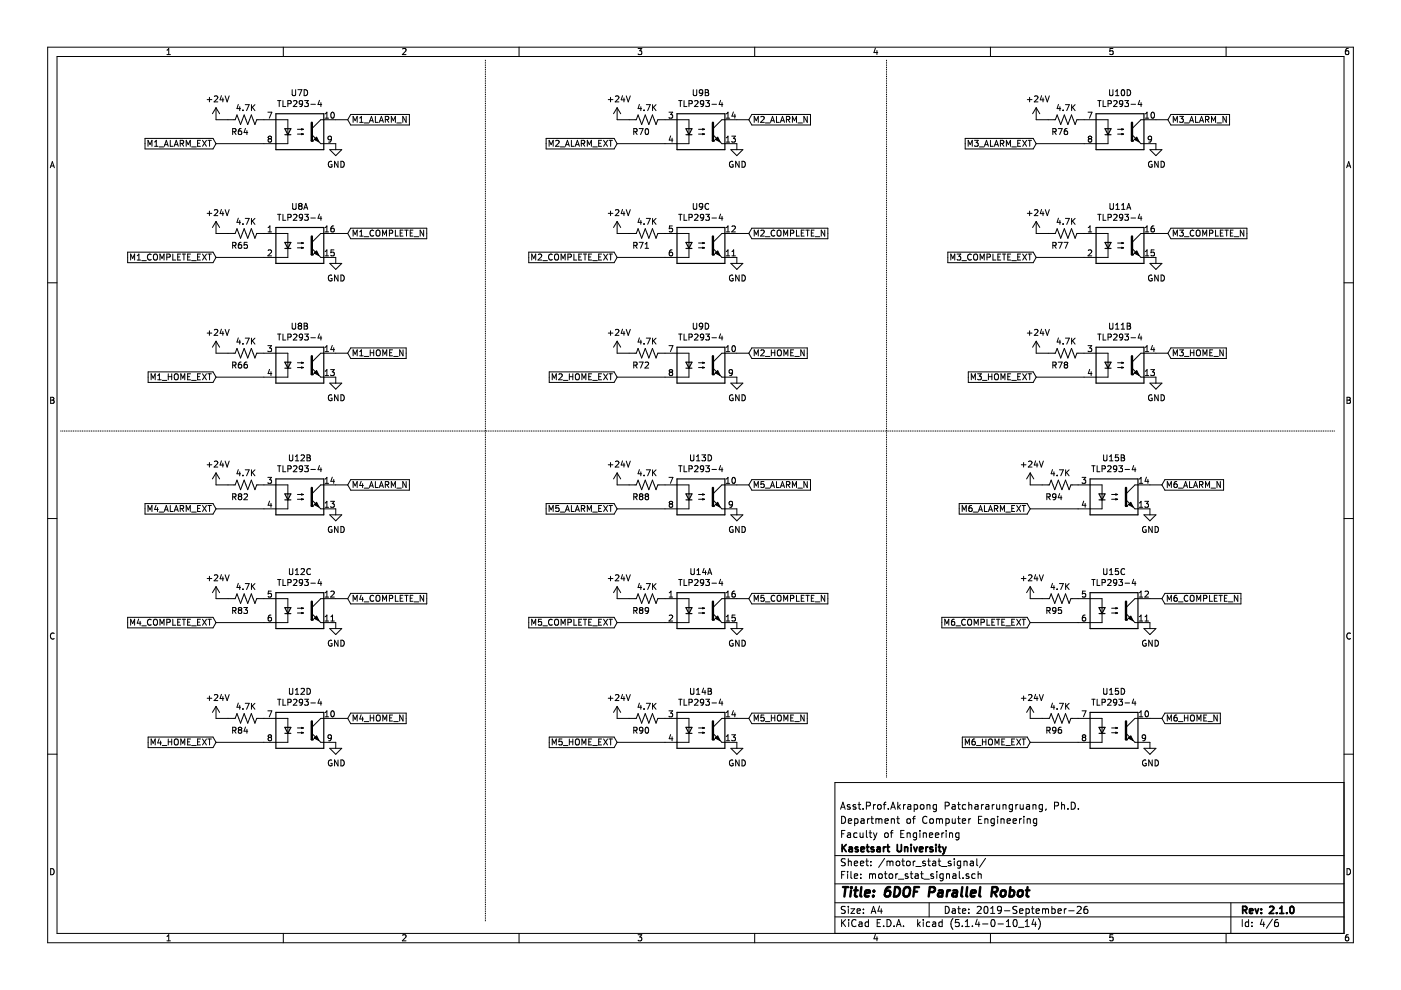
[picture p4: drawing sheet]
EESchema Schematic File Version 4
LIBS:coordinator-cache
EELAYER 30 0
EELAYER END
$Descr A4 11693 8268
encoding utf-8
Sheet 4 6
Title "6DOF Parallel Robot"
Date "2019-September-26"
Rev "2.1.0"
Comp "Kasetsart University"
Comment1 "Faculty of Engineering"
Comment2 "Department of Computer Engineering"
Comment3 "Asst.Prof.Akrapong Patchararungruang, Ph.D."
Comment4 ""
$EndDescr
$Comp
L Isolator:TLP291-4 U7
U 4 1
P 2500 1100
F 0 "U7" H 2500 1425 50  0000 C CNN
F 1 "TLP293-4" H 2500 1334 50  0000 C CNN
F 2 "Package_SO:SOIC-16_4.55x10.3mm_P1.27mm" H 2300 900 50  0001 L CIN
F 3 "https://toshiba.semicon-storage.com/info/docget.jsp?did=12858&prodName=TLP291-4" H 2500 1100 50  0001 L CNN
	4    2500 1100
	1    0    0    -1  
$EndComp
$Comp
L power:GND #PWR0167
U 1 1
P 2800 1200
F 0 "#PWR0167" H 2800 950 50  0001 C CNN
F 1 "GND" H 2805 1027 50  0000 C CNN
F 2 "" H 2800 1200 50  0001 C CNN
F 3 "" H 2800 1200 50  0001 C CNN
	1    2800 1200
	1    0    0    -1  
$EndComp
$Comp
L Device:R_US R64
U 1 1
P 2050 1000
F 0 "R64" V 2150 950 50  0000 C CNN
F 1 "4.7K" V 1950 1000 50  0000 C CNN
F 2 "Resistor_SMD:R_0805_2012Metric_Pad1.15x1.40mm_HandSolder" V 2090 990 50  0001 C CNN
F 3 "~" H 2050 1000 50  0001 C CNN
	1    2050 1000
	0    1    1    0   
$EndComp
Wire Wire Line
	1900 1000 1800 1000
Wire Wire Line
	2800 1000 2900 1000
Text GLabel 1800 1200 0    50   Input ~ 0
M1_ALARM_EXT
Text GLabel 2900 1000 2    50   Input ~ 0
M1_ALARM_N
$Comp
L Isolator:TLP291-4 U8
U 1 1
P 2500 2050
F 0 "U8" H 2500 2375 50  0000 C CNN
F 1 "TLP293-4" H 2500 2284 50  0000 C CNN
F 2 "Package_SO:SOIC-16_4.55x10.3mm_P1.27mm" H 2300 1850 50  0001 L CIN
F 3 "https://toshiba.semicon-storage.com/info/docget.jsp?did=12858&prodName=TLP291-4" H 2500 2050 50  0001 L CNN
	1    2500 2050
	1    0    0    -1  
$EndComp
$Comp
L power:GND #PWR0168
U 1 1
P 2800 2150
F 0 "#PWR0168" H 2800 1900 50  0001 C CNN
F 1 "GND" H 2805 1977 50  0000 C CNN
F 2 "" H 2800 2150 50  0001 C CNN
F 3 "" H 2800 2150 50  0001 C CNN
	1    2800 2150
	1    0    0    -1  
$EndComp
$Comp
L Device:R_US R65
U 1 1
P 2050 1950
F 0 "R65" V 2150 1900 50  0000 C CNN
F 1 "4.7K" V 1950 1950 50  0000 C CNN
F 2 "Resistor_SMD:R_0805_2012Metric_Pad1.15x1.40mm_HandSolder" V 2090 1940 50  0001 C CNN
F 3 "~" H 2050 1950 50  0001 C CNN
	1    2050 1950
	0    1    1    0   
$EndComp
Wire Wire Line
	1900 1950 1800 1950
Wire Wire Line
	2800 1950 2900 1950
Text GLabel 1800 2150 0    50   Input ~ 0
M1_COMPLETE_EXT
Text GLabel 2900 1950 2    50   Input ~ 0
M1_COMPLETE_N
Wire Notes Line
	500  3600 11150 3600
Wire Notes Line
	4050 500  4050 7700
Wire Wire Line
	1800 1200 2200 1200
$Comp
L power:+24V #PWR0169
U 1 1
P 1800 1000
F 0 "#PWR0169" H 1800 850 50  0001 C CNN
F 1 "+24V" H 1815 1173 50  0000 C CNN
F 2 "" H 1800 1000 50  0001 C CNN
F 3 "" H 1800 1000 50  0001 C CNN
	1    1800 1000
	1    0    0    -1  
$EndComp
$Comp
L power:+24V #PWR0170
U 1 1
P 1800 1950
F 0 "#PWR0170" H 1800 1800 50  0001 C CNN
F 1 "+24V" H 1815 2123 50  0000 C CNN
F 2 "" H 1800 1950 50  0001 C CNN
F 3 "" H 1800 1950 50  0001 C CNN
	1    1800 1950
	1    0    0    -1  
$EndComp
Wire Wire Line
	2200 2150 1800 2150
$Comp
L Isolator:TLP291-4 U9
U 2 1
P 5850 1100
F 0 "U9" H 5850 1425 50  0000 C CNN
F 1 "TLP293-4" H 5850 1334 50  0000 C CNN
F 2 "Package_SO:SOIC-16_4.55x10.3mm_P1.27mm" H 5650 900 50  0001 L CIN
F 3 "https://toshiba.semicon-storage.com/info/docget.jsp?did=12858&prodName=TLP291-4" H 5850 1100 50  0001 L CNN
	2    5850 1100
	1    0    0    -1  
$EndComp
$Comp
L power:GND #PWR0171
U 1 1
P 6150 1200
F 0 "#PWR0171" H 6150 950 50  0001 C CNN
F 1 "GND" H 6155 1027 50  0000 C CNN
F 2 "" H 6150 1200 50  0001 C CNN
F 3 "" H 6150 1200 50  0001 C CNN
	1    6150 1200
	1    0    0    -1  
$EndComp
$Comp
L Device:R_US R70
U 1 1
P 5400 1000
F 0 "R70" V 5500 950 50  0000 C CNN
F 1 "4.7K" V 5300 1000 50  0000 C CNN
F 2 "Resistor_SMD:R_0805_2012Metric_Pad1.15x1.40mm_HandSolder" V 5440 990 50  0001 C CNN
F 3 "~" H 5400 1000 50  0001 C CNN
	1    5400 1000
	0    1    1    0   
$EndComp
Wire Wire Line
	5250 1000 5150 1000
Wire Wire Line
	6150 1000 6250 1000
Text GLabel 5150 1200 0    50   Input ~ 0
M2_ALARM_EXT
Text GLabel 6250 1000 2    50   Input ~ 0
M2_ALARM_N
$Comp
L Isolator:TLP291-4 U9
U 3 1
P 5850 2050
F 0 "U9" H 5850 2375 50  0000 C CNN
F 1 "TLP293-4" H 5850 2284 50  0000 C CNN
F 2 "Package_SO:SOIC-16_4.55x10.3mm_P1.27mm" H 5650 1850 50  0001 L CIN
F 3 "https://toshiba.semicon-storage.com/info/docget.jsp?did=12858&prodName=TLP291-4" H 5850 2050 50  0001 L CNN
	3    5850 2050
	1    0    0    -1  
$EndComp
$Comp
L power:GND #PWR0172
U 1 1
P 6150 2150
F 0 "#PWR0172" H 6150 1900 50  0001 C CNN
F 1 "GND" H 6155 1977 50  0000 C CNN
F 2 "" H 6150 2150 50  0001 C CNN
F 3 "" H 6150 2150 50  0001 C CNN
	1    6150 2150
	1    0    0    -1  
$EndComp
$Comp
L Device:R_US R71
U 1 1
P 5400 1950
F 0 "R71" V 5500 1900 50  0000 C CNN
F 1 "4.7K" V 5300 1950 50  0000 C CNN
F 2 "Resistor_SMD:R_0805_2012Metric_Pad1.15x1.40mm_HandSolder" V 5440 1940 50  0001 C CNN
F 3 "~" H 5400 1950 50  0001 C CNN
	1    5400 1950
	0    1    1    0   
$EndComp
Wire Wire Line
	5250 1950 5150 1950
Wire Wire Line
	6150 1950 6250 1950
Text GLabel 5150 2150 0    50   Input ~ 0
M2_COMPLETE_EXT
Text GLabel 6250 1950 2    50   Input ~ 0
M2_COMPLETE_N
Wire Wire Line
	5150 1200 5550 1200
$Comp
L power:+24V #PWR0173
U 1 1
P 5150 1000
F 0 "#PWR0173" H 5150 850 50  0001 C CNN
F 1 "+24V" H 5165 1173 50  0000 C CNN
F 2 "" H 5150 1000 50  0001 C CNN
F 3 "" H 5150 1000 50  0001 C CNN
	1    5150 1000
	1    0    0    -1  
$EndComp
$Comp
L power:+24V #PWR0174
U 1 1
P 5150 1950
F 0 "#PWR0174" H 5150 1800 50  0001 C CNN
F 1 "+24V" H 5165 2123 50  0000 C CNN
F 2 "" H 5150 1950 50  0001 C CNN
F 3 "" H 5150 1950 50  0001 C CNN
	1    5150 1950
	1    0    0    -1  
$EndComp
Wire Wire Line
	5550 2150 5150 2150
$Comp
L Isolator:TLP291-4 U10
U 4 1
P 9350 1100
F 0 "U10" H 9350 1425 50  0000 C CNN
F 1 "TLP293-4" H 9350 1334 50  0000 C CNN
F 2 "Package_SO:SOIC-16_4.55x10.3mm_P1.27mm" H 9150 900 50  0001 L CIN
F 3 "https://toshiba.semicon-storage.com/info/docget.jsp?did=12858&prodName=TLP291-4" H 9350 1100 50  0001 L CNN
	4    9350 1100
	1    0    0    -1  
$EndComp
$Comp
L power:GND #PWR0175
U 1 1
P 9650 1200
F 0 "#PWR0175" H 9650 950 50  0001 C CNN
F 1 "GND" H 9655 1027 50  0000 C CNN
F 2 "" H 9650 1200 50  0001 C CNN
F 3 "" H 9650 1200 50  0001 C CNN
	1    9650 1200
	1    0    0    -1  
$EndComp
$Comp
L Device:R_US R76
U 1 1
P 8900 1000
F 0 "R76" V 9000 950 50  0000 C CNN
F 1 "4.7K" V 8800 1000 50  0000 C CNN
F 2 "Resistor_SMD:R_0805_2012Metric_Pad1.15x1.40mm_HandSolder" V 8940 990 50  0001 C CNN
F 3 "~" H 8900 1000 50  0001 C CNN
	1    8900 1000
	0    1    1    0   
$EndComp
Wire Wire Line
	8750 1000 8650 1000
Wire Wire Line
	9650 1000 9750 1000
Text GLabel 8650 1200 0    50   Input ~ 0
M3_ALARM_EXT
$Comp
L Isolator:TLP291-4 U11
U 1 1
P 9350 2050
F 0 "U11" H 9350 2375 50  0000 C CNN
F 1 "TLP293-4" H 9350 2284 50  0000 C CNN
F 2 "Package_SO:SOIC-16_4.55x10.3mm_P1.27mm" H 9150 1850 50  0001 L CIN
F 3 "https://toshiba.semicon-storage.com/info/docget.jsp?did=12858&prodName=TLP291-4" H 9350 2050 50  0001 L CNN
	1    9350 2050
	1    0    0    -1  
$EndComp
$Comp
L power:GND #PWR0176
U 1 1
P 9650 2150
F 0 "#PWR0176" H 9650 1900 50  0001 C CNN
F 1 "GND" H 9655 1977 50  0000 C CNN
F 2 "" H 9650 2150 50  0001 C CNN
F 3 "" H 9650 2150 50  0001 C CNN
	1    9650 2150
	1    0    0    -1  
$EndComp
$Comp
L Device:R_US R77
U 1 1
P 8900 1950
F 0 "R77" V 9000 1900 50  0000 C CNN
F 1 "4.7K" V 8800 1950 50  0000 C CNN
F 2 "Resistor_SMD:R_0805_2012Metric_Pad1.15x1.40mm_HandSolder" V 8940 1940 50  0001 C CNN
F 3 "~" H 8900 1950 50  0001 C CNN
	1    8900 1950
	0    1    1    0   
$EndComp
Wire Wire Line
	8750 1950 8650 1950
Wire Wire Line
	9650 1950 9750 1950
Text GLabel 8650 2150 0    50   Input ~ 0
M3_COMPLETE_EXT
Wire Wire Line
	8650 1200 9050 1200
$Comp
L power:+24V #PWR0177
U 1 1
P 8650 1000
F 0 "#PWR0177" H 8650 850 50  0001 C CNN
F 1 "+24V" H 8665 1173 50  0000 C CNN
F 2 "" H 8650 1000 50  0001 C CNN
F 3 "" H 8650 1000 50  0001 C CNN
	1    8650 1000
	1    0    0    -1  
$EndComp
$Comp
L power:+24V #PWR0178
U 1 1
P 8650 1950
F 0 "#PWR0178" H 8650 1800 50  0001 C CNN
F 1 "+24V" H 8665 2123 50  0000 C CNN
F 2 "" H 8650 1950 50  0001 C CNN
F 3 "" H 8650 1950 50  0001 C CNN
	1    8650 1950
	1    0    0    -1  
$EndComp
Wire Wire Line
	9050 2150 8650 2150
Text GLabel 9750 1000 2    50   Input ~ 0
M3_ALARM_N
Text GLabel 9750 1950 2    50   Input ~ 0
M3_COMPLETE_N
$Comp
L Isolator:TLP291-4 U8
U 2 1
P 2500 3050
F 0 "U8" H 2500 3375 50  0000 C CNN
F 1 "TLP293-4" H 2500 3284 50  0000 C CNN
F 2 "Package_SO:SOIC-16_4.55x10.3mm_P1.27mm" H 2300 2850 50  0001 L CIN
F 3 "https://toshiba.semicon-storage.com/info/docget.jsp?did=12858&prodName=TLP291-4" H 2500 3050 50  0001 L CNN
	2    2500 3050
	1    0    0    -1  
$EndComp
$Comp
L power:GND #PWR0179
U 1 1
P 2800 3150
F 0 "#PWR0179" H 2800 2900 50  0001 C CNN
F 1 "GND" H 2805 2977 50  0000 C CNN
F 2 "" H 2800 3150 50  0001 C CNN
F 3 "" H 2800 3150 50  0001 C CNN
	1    2800 3150
	1    0    0    -1  
$EndComp
$Comp
L Device:R_US R66
U 1 1
P 2050 2950
F 0 "R66" V 2150 2900 50  0000 C CNN
F 1 "4.7K" V 1950 2950 50  0000 C CNN
F 2 "Resistor_SMD:R_0805_2012Metric_Pad1.15x1.40mm_HandSolder" V 2090 2940 50  0001 C CNN
F 3 "~" H 2050 2950 50  0001 C CNN
	1    2050 2950
	0    1    1    0   
$EndComp
Wire Wire Line
	1900 2950 1800 2950
Wire Wire Line
	2800 2950 2900 2950
Text GLabel 1800 3150 0    50   Input ~ 0
M1_HOME_EXT
Text GLabel 2900 2950 2    50   Input ~ 0
M1_HOME_N
$Comp
L power:+24V #PWR0180
U 1 1
P 1800 2950
F 0 "#PWR0180" H 1800 2800 50  0001 C CNN
F 1 "+24V" H 1815 3123 50  0000 C CNN
F 2 "" H 1800 2950 50  0001 C CNN
F 3 "" H 1800 2950 50  0001 C CNN
	1    1800 2950
	1    0    0    -1  
$EndComp
Wire Wire Line
	2200 3150 1800 3150
$Comp
L Isolator:TLP291-4 U9
U 4 1
P 5850 3050
F 0 "U9" H 5850 3375 50  0000 C CNN
F 1 "TLP293-4" H 5850 3284 50  0000 C CNN
F 2 "Package_SO:SOIC-16_4.55x10.3mm_P1.27mm" H 5650 2850 50  0001 L CIN
F 3 "https://toshiba.semicon-storage.com/info/docget.jsp?did=12858&prodName=TLP291-4" H 5850 3050 50  0001 L CNN
	4    5850 3050
	1    0    0    -1  
$EndComp
$Comp
L power:GND #PWR0181
U 1 1
P 6150 3150
F 0 "#PWR0181" H 6150 2900 50  0001 C CNN
F 1 "GND" H 6155 2977 50  0000 C CNN
F 2 "" H 6150 3150 50  0001 C CNN
F 3 "" H 6150 3150 50  0001 C CNN
	1    6150 3150
	1    0    0    -1  
$EndComp
$Comp
L Device:R_US R72
U 1 1
P 5400 2950
F 0 "R72" V 5500 2900 50  0000 C CNN
F 1 "4.7K" V 5300 2950 50  0000 C CNN
F 2 "Resistor_SMD:R_0805_2012Metric_Pad1.15x1.40mm_HandSolder" V 5440 2940 50  0001 C CNN
F 3 "~" H 5400 2950 50  0001 C CNN
	1    5400 2950
	0    1    1    0   
$EndComp
Wire Wire Line
	5250 2950 5150 2950
Wire Wire Line
	6150 2950 6250 2950
Text GLabel 5150 3150 0    50   Input ~ 0
M2_HOME_EXT
Text GLabel 6250 2950 2    50   Input ~ 0
M2_HOME_N
$Comp
L power:+24V #PWR0182
U 1 1
P 5150 2950
F 0 "#PWR0182" H 5150 2800 50  0001 C CNN
F 1 "+24V" H 5165 3123 50  0000 C CNN
F 2 "" H 5150 2950 50  0001 C CNN
F 3 "" H 5150 2950 50  0001 C CNN
	1    5150 2950
	1    0    0    -1  
$EndComp
Wire Wire Line
	5550 3150 5150 3150
$Comp
L Isolator:TLP291-4 U11
U 2 1
P 9350 3050
F 0 "U11" H 9350 3375 50  0000 C CNN
F 1 "TLP293-4" H 9350 3284 50  0000 C CNN
F 2 "Package_SO:SOIC-16_4.55x10.3mm_P1.27mm" H 9150 2850 50  0001 L CIN
F 3 "https://toshiba.semicon-storage.com/info/docget.jsp?did=12858&prodName=TLP291-4" H 9350 3050 50  0001 L CNN
	2    9350 3050
	1    0    0    -1  
$EndComp
$Comp
L power:GND #PWR0183
U 1 1
P 9650 3150
F 0 "#PWR0183" H 9650 2900 50  0001 C CNN
F 1 "GND" H 9655 2977 50  0000 C CNN
F 2 "" H 9650 3150 50  0001 C CNN
F 3 "" H 9650 3150 50  0001 C CNN
	1    9650 3150
	1    0    0    -1  
$EndComp
$Comp
L Device:R_US R78
U 1 1
P 8900 2950
F 0 "R78" V 9000 2900 50  0000 C CNN
F 1 "4.7K" V 8800 2950 50  0000 C CNN
F 2 "Resistor_SMD:R_0805_2012Metric_Pad1.15x1.40mm_HandSolder" V 8940 2940 50  0001 C CNN
F 3 "~" H 8900 2950 50  0001 C CNN
	1    8900 2950
	0    1    1    0   
$EndComp
Wire Wire Line
	8750 2950 8650 2950
Wire Wire Line
	9650 2950 9750 2950
Text GLabel 8650 3150 0    50   Input ~ 0
M3_HOME_EXT
Text GLabel 9750 2950 2    50   Input ~ 0
M3_HOME_N
$Comp
L power:+24V #PWR0184
U 1 1
P 8650 2950
F 0 "#PWR0184" H 8650 2800 50  0001 C CNN
F 1 "+24V" H 8665 3123 50  0000 C CNN
F 2 "" H 8650 2950 50  0001 C CNN
F 3 "" H 8650 2950 50  0001 C CNN
	1    8650 2950
	1    0    0    -1  
$EndComp
Wire Wire Line
	9050 3150 8650 3150
$Comp
L Isolator:TLP291-4 U12
U 2 1
P 2500 4150
F 0 "U12" H 2500 4475 50  0000 C CNN
F 1 "TLP293-4" H 2500 4384 50  0000 C CNN
F 2 "Package_SO:SOIC-16_4.55x10.3mm_P1.27mm" H 2300 3950 50  0001 L CIN
F 3 "https://toshiba.semicon-storage.com/info/docget.jsp?did=12858&prodName=TLP291-4" H 2500 4150 50  0001 L CNN
	2    2500 4150
	1    0    0    -1  
$EndComp
$Comp
L power:GND #PWR0185
U 1 1
P 2800 4250
F 0 "#PWR0185" H 2800 4000 50  0001 C CNN
F 1 "GND" H 2805 4077 50  0000 C CNN
F 2 "" H 2800 4250 50  0001 C CNN
F 3 "" H 2800 4250 50  0001 C CNN
	1    2800 4250
	1    0    0    -1  
$EndComp
$Comp
L Device:R_US R82
U 1 1
P 2050 4050
F 0 "R82" V 2150 4000 50  0000 C CNN
F 1 "4.7K" V 1950 4050 50  0000 C CNN
F 2 "Resistor_SMD:R_0805_2012Metric_Pad1.15x1.40mm_HandSolder" V 2090 4040 50  0001 C CNN
F 3 "~" H 2050 4050 50  0001 C CNN
	1    2050 4050
	0    1    1    0   
$EndComp
Wire Wire Line
	1900 4050 1800 4050
Wire Wire Line
	2800 4050 2900 4050
Text GLabel 1800 4250 0    50   Input ~ 0
M4_ALARM_EXT
Text GLabel 2900 4050 2    50   Input ~ 0
M4_ALARM_N
$Comp
L Isolator:TLP291-4 U12
U 3 1
P 2500 5100
F 0 "U12" H 2500 5425 50  0000 C CNN
F 1 "TLP293-4" H 2500 5334 50  0000 C CNN
F 2 "Package_SO:SOIC-16_4.55x10.3mm_P1.27mm" H 2300 4900 50  0001 L CIN
F 3 "https://toshiba.semicon-storage.com/info/docget.jsp?did=12858&prodName=TLP291-4" H 2500 5100 50  0001 L CNN
	3    2500 5100
	1    0    0    -1  
$EndComp
$Comp
L power:GND #PWR0186
U 1 1
P 2800 5200
F 0 "#PWR0186" H 2800 4950 50  0001 C CNN
F 1 "GND" H 2805 5027 50  0000 C CNN
F 2 "" H 2800 5200 50  0001 C CNN
F 3 "" H 2800 5200 50  0001 C CNN
	1    2800 5200
	1    0    0    -1  
$EndComp
$Comp
L Device:R_US R83
U 1 1
P 2050 5000
F 0 "R83" V 2150 4950 50  0000 C CNN
F 1 "4.7K" V 1950 5000 50  0000 C CNN
F 2 "Resistor_SMD:R_0805_2012Metric_Pad1.15x1.40mm_HandSolder" V 2090 4990 50  0001 C CNN
F 3 "~" H 2050 5000 50  0001 C CNN
	1    2050 5000
	0    1    1    0   
$EndComp
Wire Wire Line
	1900 5000 1800 5000
Wire Wire Line
	2800 5000 2900 5000
Text GLabel 1800 5200 0    50   Input ~ 0
M4_COMPLETE_EXT
Text GLabel 2900 5000 2    50   Input ~ 0
M4_COMPLETE_N
Wire Wire Line
	1800 4250 2200 4250
$Comp
L power:+24V #PWR0187
U 1 1
P 1800 4050
F 0 "#PWR0187" H 1800 3900 50  0001 C CNN
F 1 "+24V" H 1815 4223 50  0000 C CNN
F 2 "" H 1800 4050 50  0001 C CNN
F 3 "" H 1800 4050 50  0001 C CNN
	1    1800 4050
	1    0    0    -1  
$EndComp
$Comp
L power:+24V #PWR0188
U 1 1
P 1800 5000
F 0 "#PWR0188" H 1800 4850 50  0001 C CNN
F 1 "+24V" H 1815 5173 50  0000 C CNN
F 2 "" H 1800 5000 50  0001 C CNN
F 3 "" H 1800 5000 50  0001 C CNN
	1    1800 5000
	1    0    0    -1  
$EndComp
Wire Wire Line
	2200 5200 1800 5200
$Comp
L Isolator:TLP291-4 U12
U 4 1
P 2500 6100
F 0 "U12" H 2500 6425 50  0000 C CNN
F 1 "TLP293-4" H 2500 6334 50  0000 C CNN
F 2 "Package_SO:SOIC-16_4.55x10.3mm_P1.27mm" H 2300 5900 50  0001 L CIN
F 3 "https://toshiba.semicon-storage.com/info/docget.jsp?did=12858&prodName=TLP291-4" H 2500 6100 50  0001 L CNN
	4    2500 6100
	1    0    0    -1  
$EndComp
$Comp
L power:GND #PWR0189
U 1 1
P 2800 6200
F 0 "#PWR0189" H 2800 5950 50  0001 C CNN
F 1 "GND" H 2805 6027 50  0000 C CNN
F 2 "" H 2800 6200 50  0001 C CNN
F 3 "" H 2800 6200 50  0001 C CNN
	1    2800 6200
	1    0    0    -1  
$EndComp
$Comp
L Device:R_US R84
U 1 1
P 2050 6000
F 0 "R84" V 2150 5950 50  0000 C CNN
F 1 "4.7K" V 1950 6000 50  0000 C CNN
F 2 "Resistor_SMD:R_0805_2012Metric_Pad1.15x1.40mm_HandSolder" V 2090 5990 50  0001 C CNN
F 3 "~" H 2050 6000 50  0001 C CNN
	1    2050 6000
	0    1    1    0   
$EndComp
Wire Wire Line
	1900 6000 1800 6000
Wire Wire Line
	2800 6000 2900 6000
Text GLabel 1800 6200 0    50   Input ~ 0
M4_HOME_EXT
Text GLabel 2900 6000 2    50   Input ~ 0
M4_HOME_N
$Comp
L power:+24V #PWR0190
U 1 1
P 1800 6000
F 0 "#PWR0190" H 1800 5850 50  0001 C CNN
F 1 "+24V" H 1815 6173 50  0000 C CNN
F 2 "" H 1800 6000 50  0001 C CNN
F 3 "" H 1800 6000 50  0001 C CNN
	1    1800 6000
	1    0    0    -1  
$EndComp
Wire Wire Line
	2200 6200 1800 6200
$Comp
L Isolator:TLP291-4 U13
U 4 1
P 5850 4150
F 0 "U13" H 5850 4475 50  0000 C CNN
F 1 "TLP293-4" H 5850 4384 50  0000 C CNN
F 2 "Package_SO:SOIC-16_4.55x10.3mm_P1.27mm" H 5650 3950 50  0001 L CIN
F 3 "https://toshiba.semicon-storage.com/info/docget.jsp?did=12858&prodName=TLP291-4" H 5850 4150 50  0001 L CNN
	4    5850 4150
	1    0    0    -1  
$EndComp
$Comp
L power:GND #PWR0191
U 1 1
P 6150 4250
F 0 "#PWR0191" H 6150 4000 50  0001 C CNN
F 1 "GND" H 6155 4077 50  0000 C CNN
F 2 "" H 6150 4250 50  0001 C CNN
F 3 "" H 6150 4250 50  0001 C CNN
	1    6150 4250
	1    0    0    -1  
$EndComp
$Comp
L Device:R_US R88
U 1 1
P 5400 4050
F 0 "R88" V 5500 4000 50  0000 C CNN
F 1 "4.7K" V 5300 4050 50  0000 C CNN
F 2 "Resistor_SMD:R_0805_2012Metric_Pad1.15x1.40mm_HandSolder" V 5440 4040 50  0001 C CNN
F 3 "~" H 5400 4050 50  0001 C CNN
	1    5400 4050
	0    1    1    0   
$EndComp
Wire Wire Line
	5250 4050 5150 4050
Wire Wire Line
	6150 4050 6250 4050
Text GLabel 5150 4250 0    50   Input ~ 0
M5_ALARM_EXT
Text GLabel 6250 4050 2    50   Input ~ 0
M5_ALARM_N
$Comp
L Isolator:TLP291-4 U14
U 1 1
P 5850 5100
F 0 "U14" H 5850 5425 50  0000 C CNN
F 1 "TLP293-4" H 5850 5334 50  0000 C CNN
F 2 "Package_SO:SOIC-16_4.55x10.3mm_P1.27mm" H 5650 4900 50  0001 L CIN
F 3 "https://toshiba.semicon-storage.com/info/docget.jsp?did=12858&prodName=TLP291-4" H 5850 5100 50  0001 L CNN
	1    5850 5100
	1    0    0    -1  
$EndComp
$Comp
L power:GND #PWR0192
U 1 1
P 6150 5200
F 0 "#PWR0192" H 6150 4950 50  0001 C CNN
F 1 "GND" H 6155 5027 50  0000 C CNN
F 2 "" H 6150 5200 50  0001 C CNN
F 3 "" H 6150 5200 50  0001 C CNN
	1    6150 5200
	1    0    0    -1  
$EndComp
Wire Wire Line
	5250 5000 5150 5000
Wire Wire Line
	6150 5000 6250 5000
Text GLabel 5150 5200 0    50   Input ~ 0
M5_COMPLETE_EXT
Text GLabel 6250 5000 2    50   Input ~ 0
M5_COMPLETE_N
Wire Wire Line
	5150 4250 5550 4250
$Comp
L power:+24V #PWR0193
U 1 1
P 5150 4050
F 0 "#PWR0193" H 5150 3900 50  0001 C CNN
F 1 "+24V" H 5165 4223 50  0000 C CNN
F 2 "" H 5150 4050 50  0001 C CNN
F 3 "" H 5150 4050 50  0001 C CNN
	1    5150 4050
	1    0    0    -1  
$EndComp
$Comp
L power:+24V #PWR0194
U 1 1
P 5150 5000
F 0 "#PWR0194" H 5150 4850 50  0001 C CNN
F 1 "+24V" H 5165 5173 50  0000 C CNN
F 2 "" H 5150 5000 50  0001 C CNN
F 3 "" H 5150 5000 50  0001 C CNN
	1    5150 5000
	1    0    0    -1  
$EndComp
Wire Wire Line
	5550 5200 5150 5200
$Comp
L Isolator:TLP291-4 U14
U 2 1
P 5850 6100
F 0 "U14" H 5850 6425 50  0000 C CNN
F 1 "TLP293-4" H 5850 6334 50  0000 C CNN
F 2 "Package_SO:SOIC-16_4.55x10.3mm_P1.27mm" H 5650 5900 50  0001 L CIN
F 3 "https://toshiba.semicon-storage.com/info/docget.jsp?did=12858&prodName=TLP291-4" H 5850 6100 50  0001 L CNN
	2    5850 6100
	1    0    0    -1  
$EndComp
$Comp
L power:GND #PWR0195
U 1 1
P 6150 6200
F 0 "#PWR0195" H 6150 5950 50  0001 C CNN
F 1 "GND" H 6155 6027 50  0000 C CNN
F 2 "" H 6150 6200 50  0001 C CNN
F 3 "" H 6150 6200 50  0001 C CNN
	1    6150 6200
	1    0    0    -1  
$EndComp
$Comp
L Device:R_US R90
U 1 1
P 5400 6000
F 0 "R90" V 5500 5950 50  0000 C CNN
F 1 "4.7K" V 5300 6000 50  0000 C CNN
F 2 "Resistor_SMD:R_0805_2012Metric_Pad1.15x1.40mm_HandSolder" V 5440 5990 50  0001 C CNN
F 3 "~" H 5400 6000 50  0001 C CNN
	1    5400 6000
	0    1    1    0   
$EndComp
Wire Wire Line
	5250 6000 5150 6000
Text GLabel 5150 6200 0    50   Input ~ 0
M5_HOME_EXT
$Comp
L power:+24V #PWR0196
U 1 1
P 5150 6000
F 0 "#PWR0196" H 5150 5850 50  0001 C CNN
F 1 "+24V" H 5165 6173 50  0000 C CNN
F 2 "" H 5150 6000 50  0001 C CNN
F 3 "" H 5150 6000 50  0001 C CNN
	1    5150 6000
	1    0    0    -1  
$EndComp
Wire Wire Line
	5550 6200 5150 6200
$Comp
L Isolator:TLP291-4 U15
U 2 1
P 9300 4150
F 0 "U15" H 9300 4475 50  0000 C CNN
F 1 "TLP293-4" H 9300 4384 50  0000 C CNN
F 2 "Package_SO:SOIC-16_4.55x10.3mm_P1.27mm" H 9100 3950 50  0001 L CIN
F 3 "https://toshiba.semicon-storage.com/info/docget.jsp?did=12858&prodName=TLP291-4" H 9300 4150 50  0001 L CNN
	2    9300 4150
	1    0    0    -1  
$EndComp
$Comp
L power:GND #PWR0197
U 1 1
P 9600 4250
F 0 "#PWR0197" H 9600 4000 50  0001 C CNN
F 1 "GND" H 9605 4077 50  0000 C CNN
F 2 "" H 9600 4250 50  0001 C CNN
F 3 "" H 9600 4250 50  0001 C CNN
	1    9600 4250
	1    0    0    -1  
$EndComp
$Comp
L Device:R_US R94
U 1 1
P 8850 4050
F 0 "R94" V 8950 4000 50  0000 C CNN
F 1 "4.7K" V 8750 4050 50  0000 C CNN
F 2 "Resistor_SMD:R_0805_2012Metric_Pad1.15x1.40mm_HandSolder" V 8890 4040 50  0001 C CNN
F 3 "~" H 8850 4050 50  0001 C CNN
	1    8850 4050
	0    1    1    0   
$EndComp
Wire Wire Line
	8700 4050 8600 4050
Wire Wire Line
	9600 4050 9700 4050
Text GLabel 8600 4250 0    50   Input ~ 0
M6_ALARM_EXT
Text GLabel 9700 4050 2    50   Input ~ 0
M6_ALARM_N
$Comp
L Isolator:TLP291-4 U15
U 3 1
P 9300 5100
F 0 "U15" H 9300 5425 50  0000 C CNN
F 1 "TLP293-4" H 9300 5334 50  0000 C CNN
F 2 "Package_SO:SOIC-16_4.55x10.3mm_P1.27mm" H 9100 4900 50  0001 L CIN
F 3 "https://toshiba.semicon-storage.com/info/docget.jsp?did=12858&prodName=TLP291-4" H 9300 5100 50  0001 L CNN
	3    9300 5100
	1    0    0    -1  
$EndComp
$Comp
L power:GND #PWR0198
U 1 1
P 9600 5200
F 0 "#PWR0198" H 9600 4950 50  0001 C CNN
F 1 "GND" H 9605 5027 50  0000 C CNN
F 2 "" H 9600 5200 50  0001 C CNN
F 3 "" H 9600 5200 50  0001 C CNN
	1    9600 5200
	1    0    0    -1  
$EndComp
$Comp
L Device:R_US R95
U 1 1
P 8850 5000
F 0 "R95" V 8950 4950 50  0000 C CNN
F 1 "4.7K" V 8750 5000 50  0000 C CNN
F 2 "Resistor_SMD:R_0805_2012Metric_Pad1.15x1.40mm_HandSolder" V 8890 4990 50  0001 C CNN
F 3 "~" H 8850 5000 50  0001 C CNN
	1    8850 5000
	0    1    1    0   
$EndComp
Wire Wire Line
	8700 5000 8600 5000
Wire Wire Line
	9600 5000 9700 5000
Text GLabel 8600 5200 0    50   Input ~ 0
M6_COMPLETE_EXT
Text GLabel 9700 5000 2    50   Input ~ 0
M6_COMPLETE_N
Wire Wire Line
	8600 4250 9000 4250
$Comp
L power:+24V #PWR0199
U 1 1
P 8600 4050
F 0 "#PWR0199" H 8600 3900 50  0001 C CNN
F 1 "+24V" H 8615 4223 50  0000 C CNN
F 2 "" H 8600 4050 50  0001 C CNN
F 3 "" H 8600 4050 50  0001 C CNN
	1    8600 4050
	1    0    0    -1  
$EndComp
$Comp
L power:+24V #PWR0200
U 1 1
P 8600 5000
F 0 "#PWR0200" H 8600 4850 50  0001 C CNN
F 1 "+24V" H 8615 5173 50  0000 C CNN
F 2 "" H 8600 5000 50  0001 C CNN
F 3 "" H 8600 5000 50  0001 C CNN
	1    8600 5000
	1    0    0    -1  
$EndComp
Wire Wire Line
	9000 5200 8600 5200
Wire Wire Line
	9600 6000 9700 6000
Text GLabel 9700 6000 2    50   Input ~ 0
M6_HOME_N
Wire Wire Line
	9000 6200 8600 6200
$Comp
L power:+24V #PWR0202
U 1 1
P 8600 6000
F 0 "#PWR0202" H 8600 5850 50  0001 C CNN
F 1 "+24V" H 8615 6173 50  0000 C CNN
F 2 "" H 8600 6000 50  0001 C CNN
F 3 "" H 8600 6000 50  0001 C CNN
	1    8600 6000
	1    0    0    -1  
$EndComp
Text GLabel 8600 6200 0    50   Input ~ 0
M6_HOME_EXT
Wire Wire Line
	8700 6000 8600 6000
$Comp
L Device:R_US R96
U 1 1
P 8850 6000
F 0 "R96" V 8950 5950 50  0000 C CNN
F 1 "4.7K" V 8750 6000 50  0000 C CNN
F 2 "Resistor_SMD:R_0805_2012Metric_Pad1.15x1.40mm_HandSolder" V 8890 5990 50  0001 C CNN
F 3 "~" H 8850 6000 50  0001 C CNN
	1    8850 6000
	0    1    1    0   
$EndComp
$Comp
L power:GND #PWR0201
U 1 1
P 9600 6200
F 0 "#PWR0201" H 9600 5950 50  0001 C CNN
F 1 "GND" H 9605 6027 50  0000 C CNN
F 2 "" H 9600 6200 50  0001 C CNN
F 3 "" H 9600 6200 50  0001 C CNN
	1    9600 6200
	1    0    0    -1  
$EndComp
$Comp
L Isolator:TLP291-4 U15
U 4 1
P 9300 6100
F 0 "U15" H 9300 6425 50  0000 C CNN
F 1 "TLP293-4" H 9300 6334 50  0000 C CNN
F 2 "Package_SO:SOIC-16_4.55x10.3mm_P1.27mm" H 9100 5900 50  0001 L CIN
F 3 "https://toshiba.semicon-storage.com/info/docget.jsp?did=12858&prodName=TLP291-4" H 9300 6100 50  0001 L CNN
	4    9300 6100
	1    0    0    -1  
$EndComp
Text GLabel 6250 6000 2    50   Input ~ 0
M5_HOME_N
Wire Wire Line
	6150 6000 6250 6000
Wire Notes Line
	7400 500  7400 6500
$Comp
L Device:R_US R89
U 1 1
P 5400 5000
F 0 "R89" V 5500 4950 50  0000 C CNN
F 1 "4.7K" V 5300 5000 50  0000 C CNN
F 2 "Resistor_SMD:R_0805_2012Metric_Pad1.15x1.40mm_HandSolder" V 5440 4990 50  0001 C CNN
F 3 "~" H 5400 5000 50  0001 C CNN
	1    5400 5000
	0    1    1    0   
$EndComp
$EndSCHEMATC
